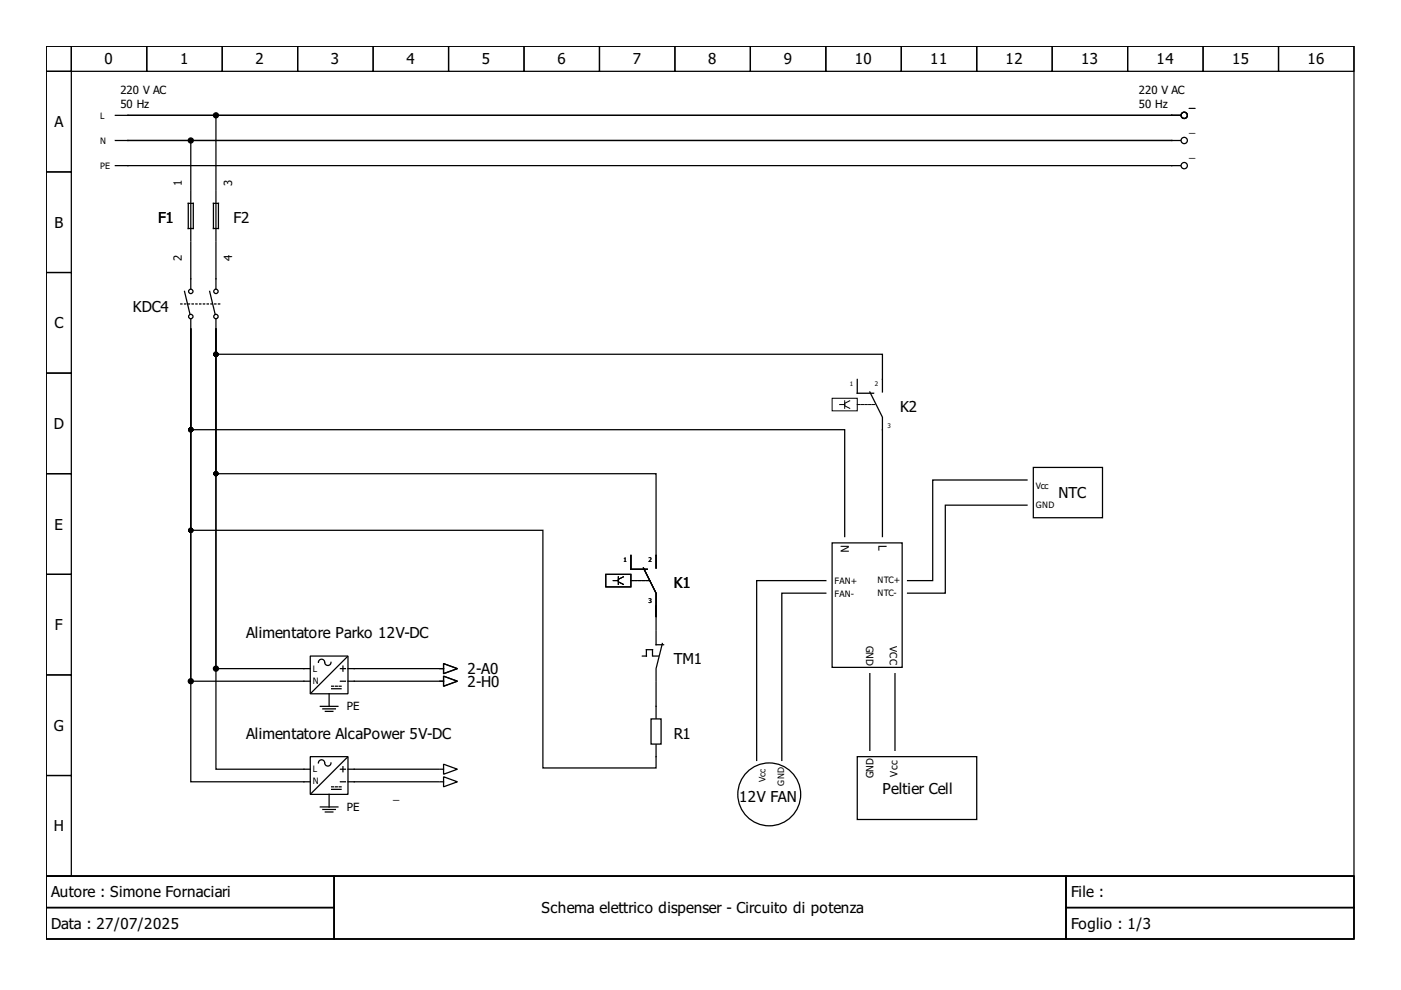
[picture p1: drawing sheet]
<svg xmlns="http://www.w3.org/2000/svg" width="297mm" height="210mm" viewBox="0 0 297 210" stroke-linecap="round" stroke-linejoin="round" font-family="sans-serif">
<g fill="none" stroke="#000" stroke-width=".27">
<path d="M9.8 9.8h277.3v176h-277.3zM9.8 9.8h5.3v5.3h-5.3zM9.8 15.1h5.3v21.4h-5.3zM15.1 9.8h16v5.3h-16zM31.1 9.8h16v5.3h-16zM47.1 9.8h16v5.3h-16zM63.1 9.8h16v5.3h-16zM79.1 9.8h16v5.3h-16zM95.1 9.8h16v5.3h-16zM111.1 9.8h16v5.3h-16zM127.1 9.8h16v5.3h-16zM143.1 9.8h16v5.3h-16z"/>
<path d="M159.1 9.8h16v5.3h-16zM175.1 9.8h16v5.3h-16zM191.1 9.8h16v5.3h-16zM207.1 9.8h16v5.3h-16zM223.1 9.8h16v5.3h-16zM239.1 9.8h16v5.3h-16zM255.1 9.8h16v5.3h-16zM271.1 9.8h16v5.3h-16zM9.8 36.5h5.3v21.3h-5.3zM24.5 35.1h2.6M24.5 24.5h2.6M24.5 29.8h2.6"/>
<path d="M9.8 57.8h5.3v21.3h-5.3zM40.5 59.1v2.1M45.8 59.1v2.1M9.8 79.1h5.3v21.3h-5.3zM39.1 61.8l1.2 4.9M40.5 67.6v2.2M44.4 61.8l1.2 4.9M45.8 67.6v2.2M9.8 100.4h5.3v21.4h-5.3zM133.8 117.8v2.9h3.4M139.1 117.8v2.6M9.8 121.8h5.3v21.3h-5.3z"/>
<path d="M136.4 120.4l2.7 5.4v2.6M9.8 143.1h5.3v21.3h-5.3zM139.1 149.8v10.6M9.8 164.4h5.3v21.4h-5.3zM9.8 185.8h277.3v13.3h-277.3zM9.8 185.8h61v6.6h-61zM9.8 192.4h61v6.7h-61zM70.8 185.8h155.2v13.3h-155.2zM226 185.8h61.1v6.6h-61.1zM226 192.4h61.1v6.7h-61.1z"/>
<circle cx="40.5" cy="61.8" r=".47"/>
<circle cx="40.5" cy="67.1" r=".47"/>
<circle cx="45.8" cy="61.8" r=".47"/>
<circle cx="45.8" cy="67.1" r=".47"/>
</g>
<g fill="#000" stroke="#000" stroke-width=".27">
<circle cx="40.5" cy="29.8" r=".53"/>
<circle cx="45.8" cy="24.5" r=".53"/>
<circle cx="40.5" cy="144.4" r=".53"/>
<circle cx="45.8" cy="141.8" r=".53"/>
</g>
<path d="M38.3 64.4h8.3" fill="none" stroke="#000" stroke-width=".27" stroke-dasharray=".3 .5"/>
<path d="M128.4 121.8h5.4v2.6h-5.4zM130 123.1h1.1M131.1 122.3v1.6M132.2 122.3l-1.1 .5v.6l1.1 .5" fill="none" stroke="#000" stroke-width=".21"/>
<path d="M133.8 123.1h4" fill="none" stroke="#000" stroke-width=".21" stroke-dasharray=".5 .3"/>
<path d="M138 152.4h2.2v5.4h-2.2z" fill-rule="evenodd" fill="#fff" stroke="#000" stroke-width=".27"/>
<g fill="none" stroke="#000" stroke-width=".27">
<path d="M39.9 29.8h-12.8h221.3M40.5 30.3v9.9M41 29.8h207.4M45.2 24.5h-18.1h221.3M45.8 25v15.2M46.3 24.5h202.1M248.4 24.5h1.9M248.4 29.8h1.9M250.3 35.1h-223.2M39.9 43.1h1.1v5.3h-1.1zM40.5 40.5v10.6M40.5 51.4v7.7"/>
<path d="M45.2 43.1h1.1v5.3h-1.1zM45.8 40.5v10.6M45.8 51.4v7.7M40.5 69.8v42.6h74.6v50.4h24v-2.4M40.5 69.8v21.3h138.6v22.7M40.5 69.8v74.1M40.5 69.8v96h25.3M45.8 69.8v5.3h141.3v8M45.8 69.8v93.3h20M45.8 69.8v71.4M45.8 69.8v30.6h93.3v20M181.8 80.4v3h3.4"/>
<path d="M184.4 83.1l2.7 5.3v25.4M219.1 99.1h14.6v10.7h-14.6zM133.8 117.8v2.9h3.4M176.4 115.1h14.9v26.4h-14.9zM217.8 107.1h-17.4v18.7h-8M217.8 101.8h-20v21.3h-5.4M65.8 139.1h8v8h-8zM73.6 139.2l-7.7 7.8M136.2 139.1h.9v-1.4h1.2v1.4M136.4 120.4l2.7 5.4v7.7M138.6 139.1h1M139.1 133.8v2.9h1.6"/>
<path d="M140.4 136.4l-1.3 5.4v2.6M175.1 123.1h-14.7v38.1M175.1 125.8h-9.3v35.4M65.8 141.8h-19.5M65.8 144.4h-24.8M67.9 149.8h3.7M68.4 150.3h2.7M68.8 140.4a.67 .67 0 0 0-.7-.6 .67 .67 0 0 0-.6 .6M69 150.8h1.6M69.8 147.1v2.7M70.2 140.4a.67 .67 0 0 1-.7 .7 .67 .67 0 0 1-.7-.6M70.3 145.5h.4"/>
<path d="M70.3 146h2M71.1 145.5h.4M71.9 145.5h.4M72.2 141.8h1M72.2 144.4h1M72.7 141.2v1.1M93 144.4h-19.2M93 141.8h-19.2M93.2 141.8h.8M93.2 144.4h.8M94 140.7l3 1.1-3 1zM94 143.4l3 1-3 1.1z"/>
<path d="M139.1 144.7v5.1M184.4 142.8v16.3M189.8 142.8v16.3M65.8 160.4h8v8h-8zM67.9 171.1h3.7M68.4 171.6h2.7M68.8 161.7a.67 .67 0 0 0-.7-.6 .67 .67 0 0 0-.6 .7M69 172.2h1.6M69.8 168.4v2.7M70.2 161.8a.67 .67 0 0 1-.7 .6 .67 .67 0 0 1-.7-.6M70.3 166.8h.4M70.3 167.4h2"/>
<path d="M71.1 166.8h.4M71.9 166.8h.4M72.2 165.8h1M72.2 163.1h1M72.7 162.6v1M73.6 160.6l-7.7 7.7M93 165.8h-19.2M93 163.1h-19.2M93.2 165.8h.8M93.2 163.1h.8M94 164.7l3 1.1-3 1zM94 162l3 1.1-3 1.1z"/>
<path d="M181.8 160.4h25.3v13.4h-25.3z"/>
<circle cx="251.1" cy="24.5" r=".67"/>
<circle cx="251.1" cy="35.1" r=".67"/>
<circle cx="251.1" cy="29.8" r=".67"/>
<circle cx="163.1" cy="168.4" r="6.7"/>
</g>
<path d="M176.4 84.4h5.4v2.7h-5.4zM178 85.8h1.1M179.1 85v1.6M180.2 85l-1.1 .5v.5l1.1 .6M128.4 121.8h5.4v2.6h-5.4zM130 123.1h1.1M131.1 122.3v1.6M132.2 122.3l-1.1 .5v.6l1.1 .5" fill="none" stroke="#000" stroke-width=".21"/>
<path d="M181.8 85.8h4M133.8 123.1h4" fill="none" stroke="#000" stroke-width=".21" stroke-dasharray=".5 .3"/>
<g fill="#000" stroke="#000" stroke-width=".27">
<circle cx="45.8" cy="75.1" r=".4"/>
<circle cx="40.5" cy="91.1" r=".4"/>
<circle cx="40.5" cy="112.4" r=".4"/>
<circle cx="45.8" cy="100.4" r=".4"/>
</g>
<g font-size="3.2">
<text x="22.2" y="13.7">0</text>
<text x="38.2" y="13.7">1</text>
<text x="54.2" y="13.7">2</text>
<text x="70.2" y="13.7">3</text>
<text x="86.2" y="13.7">4</text>
<text x="102.2" y="13.7">5</text>
<text x="118.2" y="13.7">6</text>
<text x="134.2" y="13.7">7</text>
<text x="150.2" y="13.7">8</text>
<text x="166.2" y="13.7">9</text>
<text x="181.2" y="13.7">10</text>
<text x="197.2" y="13.7">11</text>
<text x="213.2" y="13.7">12</text>
<text x="229.2" y="13.7">13</text>
<text x="245.2" y="13.7">14</text>
<text x="261.2" y="13.7">15</text>
<text x="277.2" y="13.7">16</text>
<text x="11.5" y="27">A</text>
<text x="33.5" y="47.4">F1</text>
<text x="49.5" y="47.4">F2</text>
<text x="11.5" y="48.3">B</text>
<text x="11.5" y="69.6">C</text>
<text x="28.2" y="66">KDC4</text>
<text x="190.8" y="87.4">K2</text>
<text x="11.4" y="91">D</text>
<text x="224.4" y="105.5">NTC</text>
<text x="11.5" y="112.3">E</text>
<text x="142.8" y="124.7">K1</text>
<text x="11.7" y="133.6">F</text>
<text x="52.2" y="135.4">Alimentatore Parko 12V-DC</text>
<text x="99.1" y="143">2-A0</text>
<text x="142.8" y="140.7">TM1</text>
<text x="99.1" y="145.6">2-H0</text>
<text x="11.4" y="155">G</text>
<text x="52.2" y="156.7">Alimentatore AlcaPower 5V-DC</text>
<text x="142.8" y="156.7">R1</text>
<text x="156.7" y="170">12V FAN</text>
<text x="187.1" y="168.4">Peltier Cell</text>
<text x="11.4" y="176.3">H</text>
<text x="10.9" y="190.3">Autore : Simone Fornaciari</text>
<text x="227.1" y="190.3">File :</text>
<text x="10.9" y="197">Data : 27/07/2025</text>
<text x="114.8" y="193.6">Schema elettrico dispenser - Circuito di potenza</text>
<text x="227.1" y="197">Foglio : 1/3</text>
</g>
<g font-size="2.4">
<text x="25.5" y="19.9">220 V AC</text>
<text x="25.5" y="22.9">50 Hz</text>
<text x="241.5" y="19.9">220 V AC</text>
<text x="241.5" y="22.9">50 Hz</text>
<text x="252.1" y="22.6">_</text>
<text x="252.1" y="27.9">_</text>
<text x="252.1" y="33.3">_</text>
<text x="38.6" y="39.4" transform="rotate(-90 38.6 39.4)">1</text>
<text x="49.2" y="39.4" transform="rotate(-90 49.2 39.4)">3</text>
<text x="38.6" y="55.4" transform="rotate(-90 38.6 55.4)">2</text>
<text x="49.2" y="55.4" transform="rotate(-90 49.2 55.4)">4</text>
<text x="178.3" y="115.6" transform="rotate(90 178.3 115.6)">N</text>
<text x="186.3" y="115.6" transform="rotate(90 186.3 115.6)">L</text>
<text x="73.5" y="150.6">PE</text>
<text x="73.5" y="171.9">PE</text>
<text x="83.4" y="169.5">_</text>
</g>
<g font-size="2.1">
<text x="183.6" y="137" transform="rotate(90 183.6 137)">GND</text>
<text x="188.7" y="137" transform="rotate(90 188.7 137)">VCC</text>
<text x="185.2" y="165" transform="rotate(-90 185.2 165)">GND</text>
<text x="190.3" y="164.7" transform="rotate(-90 190.3 164.7)">Vcc</text>
</g>
<g font-size="1.9">
<text x="21.3" y="25.3">L</text>
<text x="21.3" y="35.9">PE</text>
<text x="21.3" y="30.6">N</text>
<text x="219.6" y="107.6">GND</text>
<text x="219.6" y="103.6">Vcc</text>
<text x="177" y="123.9">FAN+</text>
<text x="186" y="123.6">NTC+</text>
<text x="177" y="126.6">FAN-</text>
<text x="186" y="126.3">NTC-</text>
<text x="66.3" y="142.4">L</text>
<text x="66.3" y="145">N</text>
<text x="66.3" y="166.3">N</text>
<text x="66.3" y="163.7">L</text>
<text x="162.3" y="165.8" transform="rotate(-90 162.3 165.8)">Vcc</text>
<text x="166.3" y="166.6" transform="rotate(-90 166.3 166.6)">GND</text>
</g>
<g font-size="1.3">
<text x="180.2" y="81.9">1</text>
<text x="185.5" y="81.9">2</text>
<text x="188.2" y="90.8">3</text>
<text x="132.2" y="119.2">1</text>
<text x="137.5" y="119.2">2</text>
<text x="137.5" y="127.8">3</text>
</g>
</svg>
